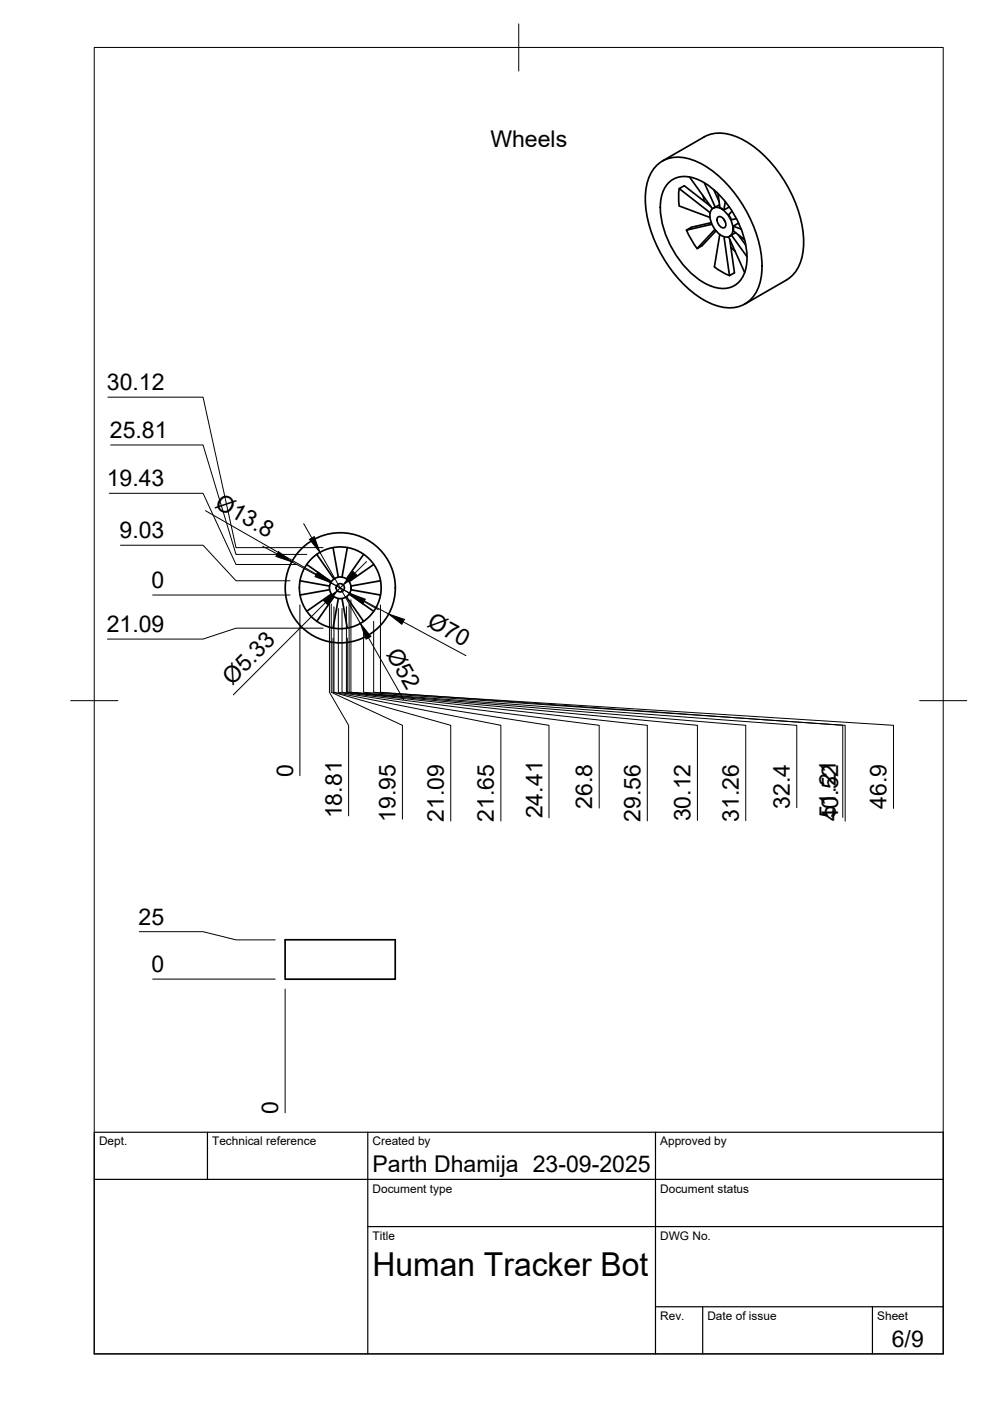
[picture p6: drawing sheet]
<svg xmlns="http://www.w3.org/2000/svg" width="210mm" height="297mm" viewBox="0 0 210 297" stroke-linecap="round" stroke-linejoin="round" font-family="sans-serif">
<!-- layer: Visible -->
<g fill="none" stroke="#000" stroke-width=".36">
<path d="M139.2 35.1a6.8 6.8 0 0 1 7.3-1.3 23.3 23.3 0 0 1 12.2 11.9 22.2 22.2 0 0 1 2.6 13.6 6.8 6.8 0 0 1-9.5 5.5 23.3 23.3 0 0 1-12.2-11.9 22.2 22.2 0 0 1-2.5-13.6 8.2 8.2 0 0 1 2.1-4.2zM140.4 34.1l8.9-5.1a8.2 8.2 0 0 1 8.1 .6 27 27 0 0 1 13 22.5 8.6 8.6 0 0 1-3.6 7.2l-8.9 5.2M141.6 38.9a5.3 5.3 0 0 1 6.4-.8 19.9 19.9 0 0 1 10.1 13.9 9.3 9.3 0 0 1-1.4 7.7 5.3 5.3 0 0 1-6.4 .8 19.9 19.9 0 0 1-10.1-13.9 9.3 9.3 0 0 1 1.4-7.7zM144 40l-.1 1.7 .1 2 6.5 2.4M146.2 37.5l4.8 6.8M149.4 38.8l2.3 5.1 .8-.5M145.5 48.8l.9 1.7 1.4 2.2M149.1 41.5l.2 1.2M150.7 43.8l-5.6-4.4-1.1 .6 6.6 5.1M150.8 47.2l-4.2 1-1.1 .6 5.4-1.3M151.1 44.2a2.26 2.26 0 0 1 2.9 1 4.6 4.6 0 0 1 1.2 4.4 1.71 1.71 0 0 1-2.8-.1 4.7 4.7 0 0 1-1.6-4.9zM151.3 40.2l1.2 2.5"/>
<path d="M151.3 44.1h-.1M151.6 48.6l-3.8 4.1 1-.6 3-3.2M151.7 43.9l-.4 .2M152.2 41l.4 3M152.3 46a1.51 1.51 0 0 1 1.3 2.3 1.51 1.51 0 0 1-1.3-2.3zM152.6 49.7l-1.1 6.9 1.6 1.1 1.6 .7M152.6 44l.9 .5M153.4 46.4l.4 .7M153.5 50.2l1.2 8.2 1-.6-1-7M153.8 42.8l-.3 1.7 1.1-.7M154.5 50.2l3.4 7.6M155 52.5l.9 .8"/>
<path d="M155.1 49.8l-.4 .3M155.2 44.8l-.7 .7 .6 1.1M155.5 47.9v1l2.3 1.9M156 49.3l-.9 .5 3.3 4.6M156.1 46.4l-1 .2M156.5 49.7l1.6 2.3M156.6 47.4l-1.1 .5 1.6 .7M65 119.7l5.2 3.6M67.2 117.5l3.6 5.3M70.6 116.1l1.1 6.3M73.6 116.1l-1.1 6.3M77.1 117.5l-3.7 5.3"/>
<path d="M79.2 119.7l-5.2 3.6M63.6 123.1l6.2 1.2M69.8 125l-6.2 1.2M70.2 126l-5.2 3.6M70.8 126.5l-3.6 5.2M71.7 126.9l-1.1 6.3M72.5 126.9l1.1 6.3M73.4 126.5l3.7 5.2M74 126l5.2 3.6M74.4 125l6.3 1.2M80.7 123.1l-6.3 1.2M60.5 199.2h23.3v8.4h-23.3z"/>
<circle cx="72.1" cy="124.6" r="11.7"/>
<circle cx="72.1" cy="124.6" r="2.3"/>
<circle cx="72.1" cy="124.6" r=".88"/>
<circle cx="72.1" cy="124.6" r="8.7"/>
</g>
<!-- layer: BORDER -->
<path d="M20 10.1h180v276.9h-180zM110 5.1v10M15 148.6h10M195 148.6h10" fill="none" stroke="#000" stroke-width=".21"/>
<!-- layer: TITLEBLOCK -->
<path d="M20 240.1h180v46.9h-180zM20 250h180M44 240.1v9.9M78 240.1v46.9M139 240.1v46.9M78 260.1h122M139 277.1h61M149 277.1v9.9M185 277.1v9.9" fill="none" stroke="#000" stroke-width=".25"/>
<!-- layer: FD_Dimensions -->
<g fill="none" stroke="#000" stroke-width=".21">
<path d="M22.9 84.2h20.2l6.9 31.9h18.5M23.5 94.3h19.6l6.9 23.2h15M23.2 104.6h19.9l6.9 15.1h12.9M25.5 115.6h17.6l6.9 7.5h11.5M43.6 108.3l23.5 13.5M55.7 115.8l3.1 1.7M61.8 119.1l20.6 11.1M64.4 111l1.7 3.1M67.8 117.1l8.6 15.1M77.7 119.1l-2.5 2.4M32.4 126.2h29.1M63.6 128.3v36.2"/>
<path d="M68.5 133.2h-18.5l-6.9 2.3h-20.3M69 127.7l-19.5 19.6M69.8 127.2v19.6l4.1 7v19.2M70.1 123.5l4 2.3M70.2 128.1v18.7l15.1 7v19.9M70.6 135.3v11.5l25 7v20.3M70.8 128.6v18.2l35.4 7v20.3M71.7 129v17.8l44.7 7v19.6M72.5 129v17.8l54.5 7v17.5M72.7 124l-1.2 1.3M73.4 128.6v18.2l63.8 7v20.2M73.6 135.3v11.5l74.3 7v20.2"/>
<path d="M74 128.1v18.7l84.1 7v20.2M74.4 127.2v19.6l94.5 7v17.4M77.1 133.8v13l102.1 7v20.3M77.2 127.5l3 1.8M78.1 135.2l7.5 13.1M79.2 131.7v15.1l110.2 7v17.6M80.7 128.3v18.5l98 7v19.5M85.5 131.8l13.3 7.2M29.5 197.5h13.6l6.9 1.8h8.4M32.4 207.6h26M60.5 209.7v26.2"/>
</g>
<path d="M59.1 117l2.7 2.1-3.3-1.1zM65.6 114.3l1-.5 1.2 3.3zM67.4 121.2l2.7 2.3-3.3-1.2zM68.6 127.3l2.9-2-2.1 2.9zM74.8 121.1l.8 .8-2.9 2.1zM74.1 125.8l3.3 1.2-.5 1zM76.4 132.2l2.2 2.7-1 .6zM82.4 130.2l3.3 1.1-.5 1.1z" fill="#000" stroke="#000" stroke-width=".21"/>
<text font-size="7" x="79" y="270.6">Human Tracker Bot</text>
<g font-size="4.9">
<text x="104" y="31.2">Wheels</text>
<text x="22.7" y="82.7">30.12</text>
<text x="23.3" y="92.9">25.81</text>
<text x="22.6" y="103.1">19.43</text>
<text x="45.4" y="107.5" transform="rotate(30 45.4 107.5)">Ø13.8</text>
<text x="25.4" y="114.1">9.03</text>
<text x="32.2" y="124.7">0</text>
<text x="22.6" y="134">21.09</text>
<text x="90.3" y="132.7" transform="rotate(28 90.3 132.7)">Ø70</text>
<text x="81.8" y="138.6" transform="rotate(60 81.8 138.6)">Ø52</text>
<text x="49.2" y="145.4" transform="rotate(-45 49.2 145.4)">Ø5.33</text>
<text x="62.1" y="164.7" transform="rotate(-90 62.1 164.7)">0</text>
<text x="72.5" y="173.5" transform="rotate(-90 72.5 173.5)">18.81</text>
<text x="115" y="173.5" transform="rotate(-90 115 173.5)">24.41</text>
<text x="125.6" y="171.5" transform="rotate(-90 125.6 171.5)">26.8</text>
<text x="167.5" y="171.5" transform="rotate(-90 167.5 171.5)">32.4</text>
<text x="177.2" y="173.5" transform="rotate(-90 177.2 173.5)">51.21</text>
<text x="188" y="171.5" transform="rotate(-90 188 171.5)">46.9</text>
<text x="83.9" y="174.2" transform="rotate(-90 83.9 174.2)">19.95</text>
<text x="94.1" y="174.2" transform="rotate(-90 94.1 174.2)">21.09</text>
<text x="104.7" y="174.2" transform="rotate(-90 104.7 174.2)">21.65</text>
<text x="135.8" y="174.2" transform="rotate(-90 135.8 174.2)">29.56</text>
<text x="146.4" y="174.2" transform="rotate(-90 146.4 174.2)">30.12</text>
<text x="156.7" y="174.2" transform="rotate(-90 156.7 174.2)">31.26</text>
<text x="177.7" y="174.2" transform="rotate(-90 177.7 174.2)">40.52</text>
<text x="29.4" y="196.1">25</text>
<text x="32.2" y="206.1">0</text>
<text x="59" y="236.1" transform="rotate(-90 59 236.1)">0</text>
<text x="79" y="248.5">Parth Dhamija 23-09-2025</text>
<text x="189.1" y="285.7">6/9</text>
</g>
<g font-size="2.5">
<text x="21" y="242.9">Dept.</text>
<text x="45" y="242.9">Technical reference</text>
<text x="79" y="242.9">Created by</text>
<text x="140" y="242.9">Approved by</text>
<text x="79" y="252.8">Document type</text>
<text x="140" y="252.8">Document status</text>
<text x="79" y="262.9">Title</text>
<text x="140" y="262.9">DWG No.</text>
<text x="140" y="279.9">Rev.</text>
<text x="150" y="279.9">Date of issue</text>
<text x="186" y="279.9">Sheet</text>
</g>
</svg>
